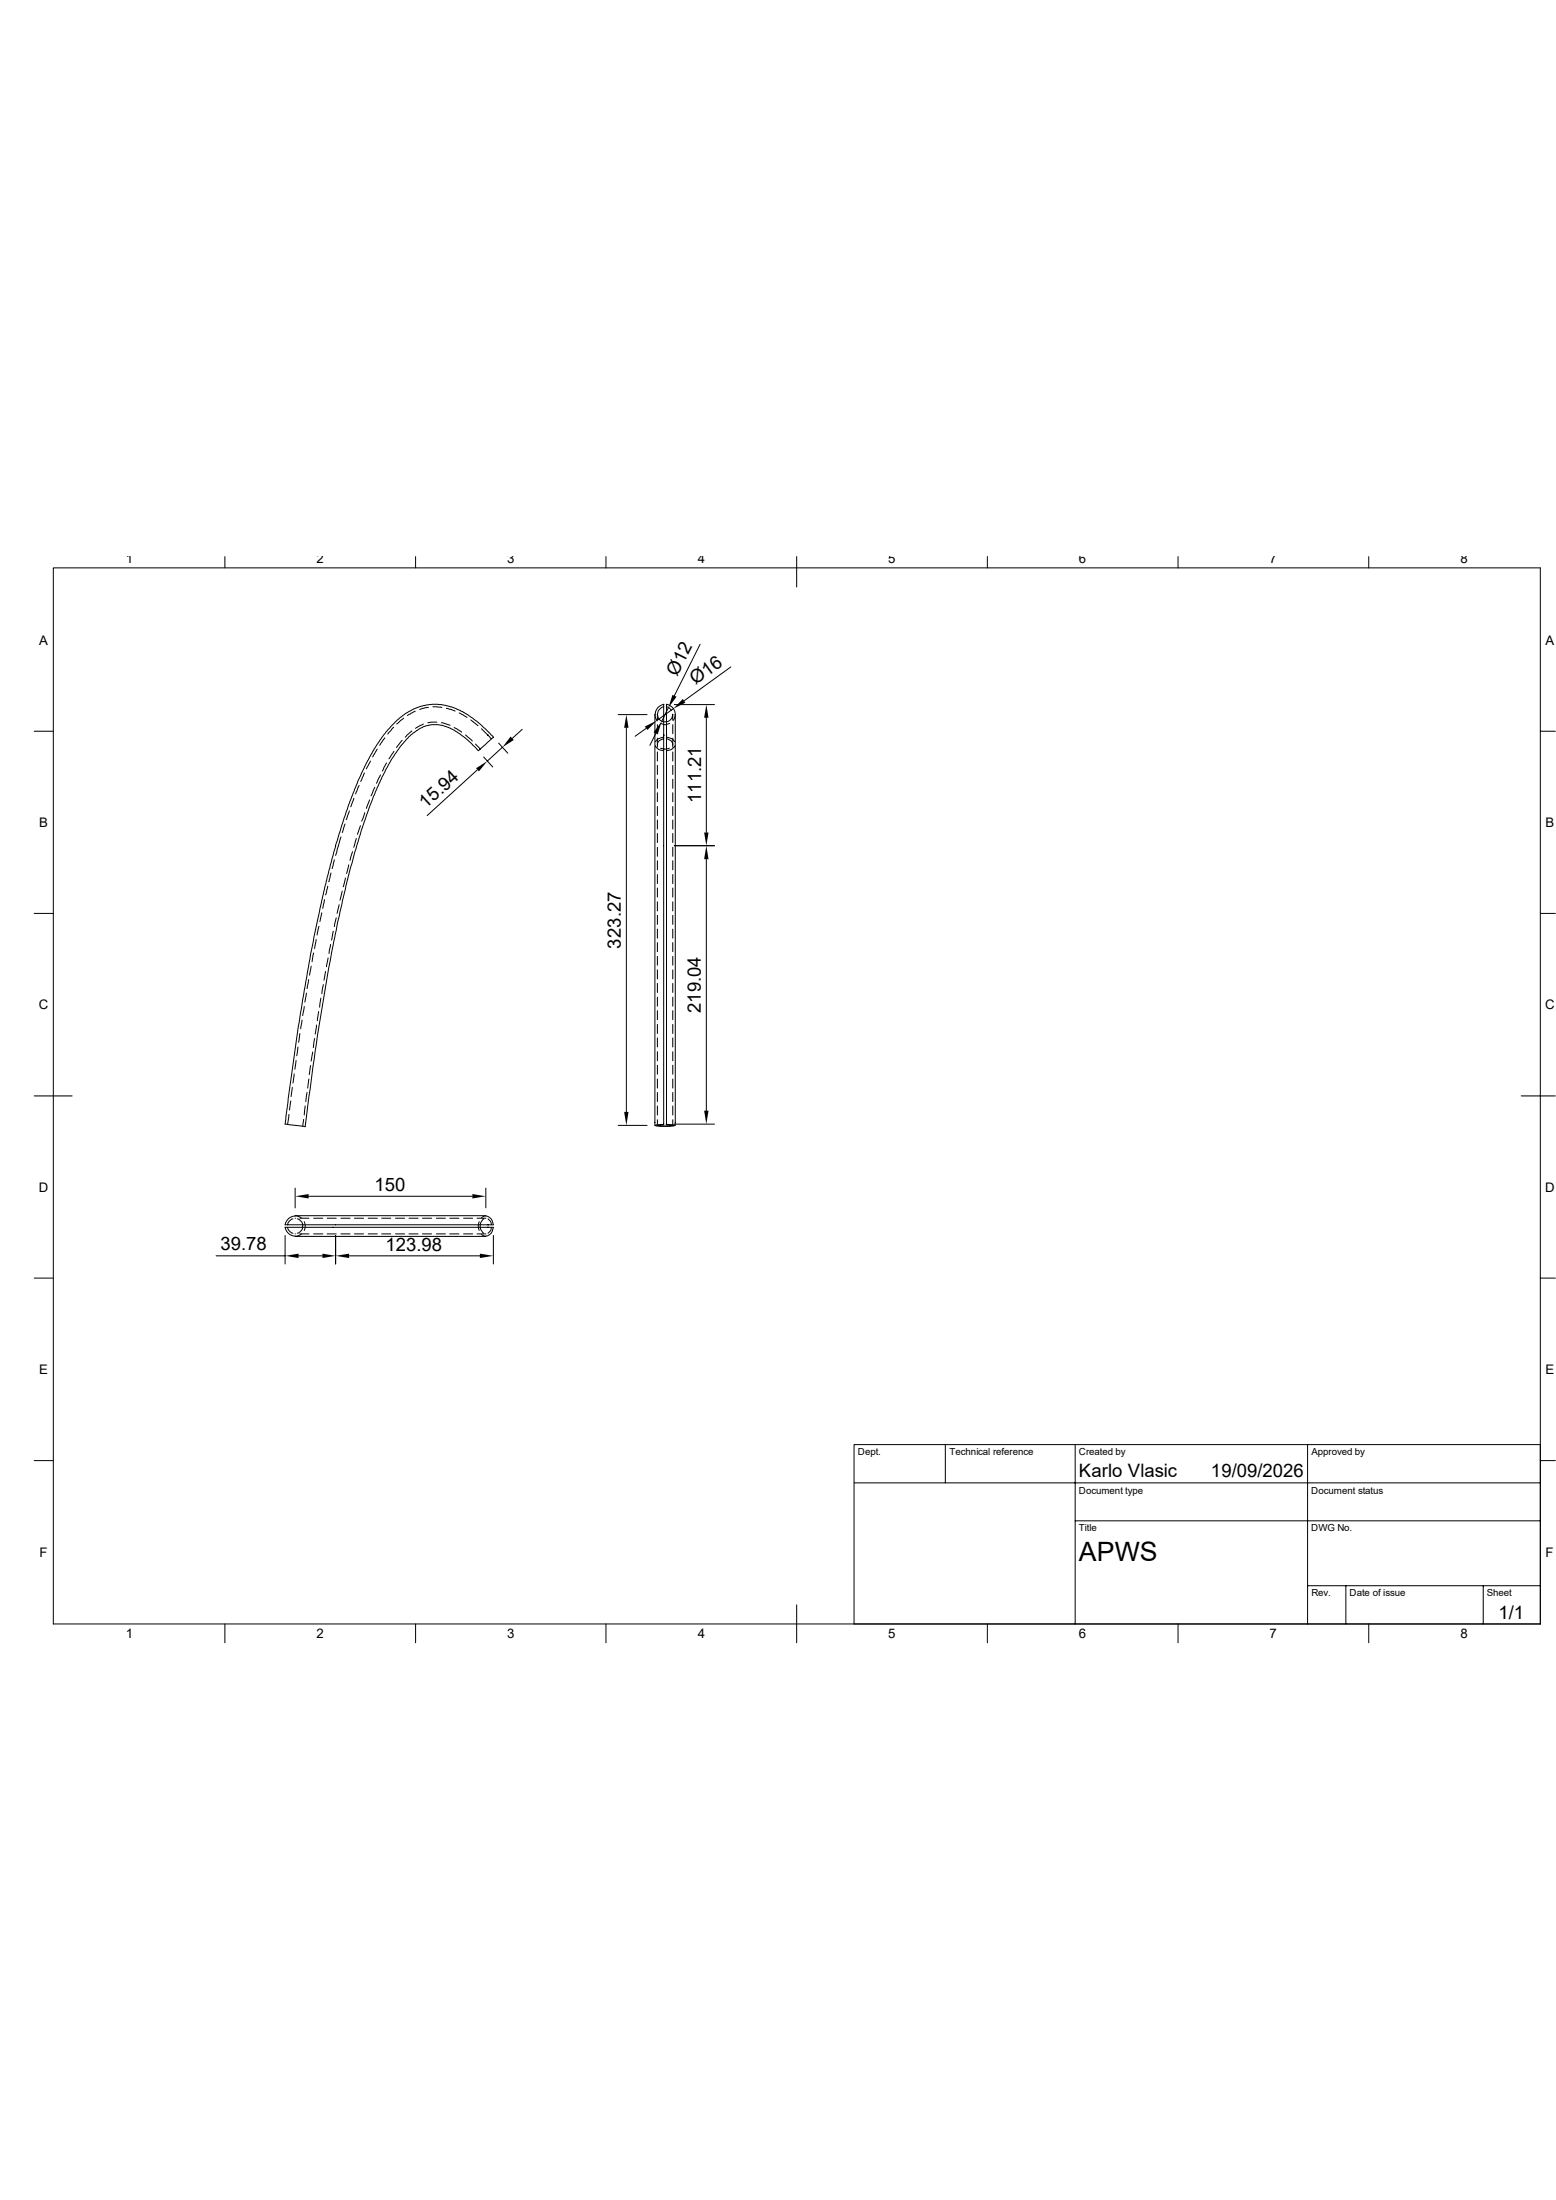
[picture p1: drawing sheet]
<svg xmlns="http://www.w3.org/2000/svg" width="210mm" height="297mm" viewBox="0 0 210 297" stroke-linecap="round" stroke-linejoin="round" font-family="sans-serif">
<g fill="none" stroke="#000" stroke-width=".13">
<path d="M7.2 76.7h200.7v142.5h-200.7zM30.4 75.1v1.6M56.1 75.1v1.6M81.8 75.1v1.6M107.5 75.1v4.1M133.3 75.1v1.6M159 75.1v1.6M184.7 75.1v1.6M4.6 98.7h2.6M51.9 99.6l-.6 1M52.8 98l1.3-1.2 .7-.5 1.1-.6 1.4-.5a8.1 8.1 0 0 1 6.5 1.8l1.1 .8 1.7 1.7-2 1.8a10.6 10.6 0 0 0-4.6-3.3 4.5 4.5 0 0 0-4.4 1.1l-.4 .3-1.1 1.3a34 34 0 0 0-4.7 9.5l-.6 1.9-1.5 5-1.8 8a369.5 369.5 0 0 0-4.4 27l-2.6-.3 1.8-13.2 1.6-9.7 1.3-6.2 1-4.3 1.2-4.6 1.3-4.2 1.2-3.1 1.3-3 1.3-2.4 1.3-1.9zM53.1 98.2l-.8 .9"/>
<path d="M54.3 99.9l-.8 1M54.5 96.9l-.9 .8M55.6 98.7l-.9 .8M56 96l-1 .6M57.1 97.7l-1 .6M57.8 95.5l-1.2 .3M58.4 95.4l1.2 .1M59 97.5l-1.3 .1M59.6 97.6l1.1 .3M60.2 95.6l1.2 .4M61.3 98.2l1 .6M62 96.3l1 .6"/>
<path d="M62.8 99.2l1 .8M63.5 97.2l1 .8M65 98.4l1.3 1.3M65.9 99.3h.1M70.5 98.5l-1.4 1.2M83.4 96.5h3.9M84.5 98.3v51.8M87.2 98.3l-1.5 1.1M88.5 99l-.8 1.6M88.7 97.3l-.2-.4-.1-.5v55.5M88.7 96.4v.8M88.7 97.8v1.3"/>
<path d="M88.7 99.7v1.2M89.2 97.7a1.08 1.08 0 0 0 1.2 0M89.6 95.1v56.7l-1.2 .1 .7 .2h1.3l.7-.2-1.2-.1M89.6 99.5l-.7 .2-.4 .4M89.6 99.7a.79 .79 0 0 0-.8 .9M89.6 95.4a1.03 1.03 0 0 0-.9 1 1.03 1.03 0 0 0 .9 1.1M89.6 95.1a1.39 1.39 0 0 0-1.2 1.3M89.6 99.2v.1M90 99.5l.7 .2 .4 .4M90 99.7a.79 .79 0 0 1 .8 .9M90 95.4l.3 .1 .3 .4M90 99.2v.1"/>
<path d="M90.2 95.5l-.9 1.9M90.8 97.2v-.8a1.02 1.02 0 0 1-1.2 1.1M90.8 97.8v1.3M90.8 99.7v1.2M90.9 95.7l-2.3 1.6M91 95.1h5.4M91.1 96.4v.5l-.3 .4M91.1 96.4a1.39 1.39 0 0 0-1.1-1.3v56.7M91.1 96.4v55.5M94.5 87l-3.5 6.9M95.3 96.9v15.5M98.6 90l-6.3 4.6"/>
<path d="M207.9 98.7h2M44.2 119.6l-.3 1.2M44.7 117.9l-.3 1.1M45.1 116.1l-.3 1.2M46 113l-.7 2.5M46.6 111.3l-.4 1.1M46.6 118.5l-.3 1.2M47.1 116.8l-.3 1.1M47.2 109.5l-.5 1.2M47.6 115l-.4 1.2M47.8 107.8l-.5 1.1M48.1 113.2l-.3 1.2"/>
<path d="M48.5 106l-.5 1.2M48.6 111.5l-.3 1.1M49.2 104.4l-.5 1.1M49.2 109.7l-.4 1.2M49.9 108l-.5 1.1M50 102.7l-.6 1.1M50.6 106.3l-.5 1.1M50.9 101.1l-.6 1.1M51.4 104.6l-.6 1.1M52.2 103l-.6 1.1M53.2 101.4l-.7 1M64.2 100.5l.6 .6"/>
<path d="M64.4 103.9l-6.7 6.2M65.3 102.2l1.2 1.3M67.3 100.3l1.2 1.4M67.8 100.9l-2 1.8M88.5 100.7l.1 .2a1.23 1.23 0 0 0 .9 .4M88.7 101.5v1.2M88.7 103.3v1.3M88.7 105.2v1.2M88.7 107v1.2M88.7 108.9v1.2M88.7 110.7v1.2M88.7 112.5v1.2"/>
<path d="M88.7 114.4v1.2M88.7 116.2v1.2M88.7 118.1v1.2M88.7 119.9v1.2M89.2 101l.5 .1 .6-.1M90.8 101.5v1.2M90.8 103.3v1.3M90.8 105.2v1.2M90.8 107v1.2M90.8 108.9v1.2M90.8 110.7v1.2M90.8 112.5v1.2"/>
<path d="M90.8 114.4v1.2M90.8 116.2v1.2M90.8 118.1v1.2M90.8 119.9v1.2M91 114.2h5.4M91.1 100.7l-.1 .2a1.23 1.23 0 0 1-.9 .4M95.3 116v33.9M4.6 123.3h2.6M40.5 139.5l-.2 1.2M40.8 137.7l-.2 1.2M41.1 135.9l-.2 1.2M41.4 134.1l-.3 1.2"/>
<path d="M41.7 132.2l-.3 1.3M42 130.4l-.2 1.3M42.3 128.7l-.2 1.1M42.7 126.8l-.2 1.3M42.7 138.4l-.2 1.2M43 136.6l-.2 1.2M43.1 125.1l-.3 1.1M43.3 134.7l-.2 1.3M43.4 123.2l-.2 1.2M43.6 132.9l-.2 1.3M43.8 121.5l-.2 1.1M43.9 131.1l-.2 1.2"/>
<path d="M44.3 129.3l-.2 1.2M44.6 127.5l-.2 1.2M45 125.7l-.3 1.2M45.4 123.9l-.3 1.2M45.8 122.1l-.3 1.2M46.2 120.3l-.3 1.2M88.7 121.8v1.2M88.7 123.6v1.2M88.7 125.4v1.3M88.7 127.3v1.2M88.7 129.1v1.2M88.7 130.9v1.3"/>
<path d="M88.7 132.8v1.2M88.7 134.6v1.2M88.7 136.4v1.3M88.7 138.3v1.2M90.8 121.8v1.2M90.8 123.6v1.2M90.8 125.4v1.3M90.8 127.3v1.2M90.8 129.1v1.2M90.8 130.9v1.3M90.8 132.8v1.2M90.8 134.6v1.2"/>
<path d="M90.8 136.4v1.3M90.8 138.3v1.2M207.9 123.3h2M4.6 148h5.1M39 150.5l-.2 1.3M39.2 148.6l-.1 1.3M39.5 146.8l-.2 1.2M39.7 145l-.2 1.2M40 143.2l-.2 1.2M40.2 141.4l-.2 1.1M41 151.1l-.1 1M41.2 149.3l-.1 1.2"/>
<path d="M41.4 147.5l-.1 1.2M41.7 145.7l-.2 1.2M41.9 143.8l-.2 1.3M42.2 142l-.2 1.3M42.5 140.2l-.2 1.2M83.4 151.9h3.9M88.7 140.1v1.3M88.7 142v1.2M88.7 143.8v1.2M88.7 145.7v1.2M88.7 147.5v1.2M88.7 149.3v1.2"/>
<path d="M88.7 151.2v.7M89.6 151.8l-.9 .1 .5 .1 1.6-.1-.9-.1M90.8 140.1v1.3M90.8 142v1.2M90.8 143.8v1.2M90.8 145.7v1.2M90.8 147.5v1.2M90.8 149.3v1.2M90.8 151.2v.7M91 151.8h5.4M205.3 148h4.6M4.6 172.6h2.6"/>
<path d="M29.2 169.5h9.3M38.5 166.8v3.8M38.8 165.7l.1 .4 .6 .4M39.5 164.5l-.6 .5-.1 .4M39.8 164.2a1.39 1.39 0 0 0-1.3 1.2h27.4M39.8 166.9a1.39 1.39 0 0 1-1.3-1.2h28.1a1.17 1.17 0 0 1-1 1.2M39.8 164.5h.1M39.8 166.6h.1M39.8 160.4v2.7M40.1 164.5a1.02 1.02 0 0 1 .8 1 1.02 1.02 0 0 1-.8 1M40.3 169.5h3.2M40.5 164.5h1.2"/>
<path d="M40.5 166.6h1.2M40.7 166.6l-.1 .1-.8 .2h25.8l-.6-.2M41.1 164.9l.1 .5-.1 .7M41.7 161.5h22.1M42.3 164.5h1.3M42.3 166.6h1.3M44.2 164.5h1.2M44.2 166.6h1.2M45.3 166.8v3.8M46 164.5h1.2M46 166.6h1.2M47.1 169.5h17.7"/>
<path d="M47.8 164.5h1.3M47.8 166.6h1.3M49.7 164.5h1.2M49.7 166.6h1.2M51.5 164.5h1.2M51.5 166.6h1.2M53.4 164.5h1.2M53.4 166.6h1.2M55.2 164.5h1.2M55.2 166.6h1.2M57 164.5h1.3M57 166.6h1.3"/>
<path d="M58.9 164.5h1.2M58.9 166.6h1.2M60.7 164.5h1.2M60.7 166.6h1.2M62.6 164.5h1.2M62.6 166.6h1.2M64.4 164.5h1.2M64.4 166.6h1.2M64.7 164.9l-.1 .5 .1 .7M65 164.4l.6-.3h-25.8l.5 .2 .4 .2M65.3 164.5a1.25 1.25 0 0 0 0 2M65.6 164.2a1.17 1.17 0 0 1 1 1.2h-.7"/>
<path d="M65.6 160.4v2.7M65.8 165.4h.1M65.8 165.7h.1M65.9 164.5l.4 .5v.4M65.9 165.4h.1M66.3 165.7v.4l-.4 .4M66.6 166.8v3.8M207.9 172.6h2M4.6 197.2h2.6M127.6 195v5.2M145.1 195v24.2M176.5 195v24.2"/>
<path d="M207.9 195h-92.6v24.2M207.9 197.2h2M30.4 219.2v2.6M56.1 219.2v2.6M81.8 219.2v2.6M107.5 216.7v5.1M115.3 200.2h92.6M133.3 219.2v2.6M145.1 205.3h62.8M159 219.2v2.6M176.5 214.1h31.4M181.7 214.1v5.1"/>
<path d="M184.7 219.2v2.6M200.2 214.1v5.1"/>
</g>
<g fill="#000">
<path d="M68.9 99.4l.4 .5-1.5 1zM84.5 96.5l.3 1.8h-.6zM87 98.1l1.6-.8-1.2 1.3zM89.3 97.4l-.5 1.7-.6-.3zM90.8 93.8l.5 .3-1.1 1.4zM92.2 94.4l.3 .5-1.6 .8zM95.3 95.1l.3 1.8h-.6zM64.3 103.7l1.5-1-1.2 1.4zM95.3 114.2l.3 1.8h-.6zM95 112.4h.6l-.3 1.8zM84.2 150.1h.6l-.3 1.8zM95 149.9h.6l-.3 1.9z"/>
<path d="M38.5 169.5l1.8-.3v.6zM39.8 161.5l1.9-.3v.6zM43.5 169.2l1.8 .3-1.8 .3zM45.3 169.5l1.8-.3v.6zM63.8 161.2l1.8 .3-1.8 .3zM64.8 169.2l1.8 .3-1.8 .3z"/>
</g>
<text font-size="3.6" x="145.6" y="210.7">APWS</text>
<g font-size="2.5">
<text x="91.4" y="91.4" transform="rotate(-63 91.4 91.4)">Ø12</text>
<text x="93.9" y="92.5" transform="rotate(-36 93.9 92.5)">Ø16</text>
<text x="57.5" y="109.2" transform="rotate(-42 57.5 109.2)">15.94</text>
<text x="94.6" y="108.4" transform="rotate(-90 94.6 108.4)">111.21</text>
<text x="83.8" y="128.1" transform="rotate(-90 83.8 128.1)">323.27</text>
<text x="94.6" y="136.8" transform="rotate(-90 94.6 136.8)">219.04</text>
<text x="50.5" y="160.7">150</text>
<text x="29.8" y="168.8">39.78</text>
<text x="52" y="168.8">123.98</text>
<text x="145.6" y="199.4">Karlo Vlasic</text>
<text x="163.4" y="199.4">19/09/2026</text>
<text x="202.3" y="218.5">1/1</text>
</g>
<g font-size="1.8">
<text x="17" y="76">1</text>
<text x="42.7" y="76">2</text>
<text x="68.5" y="76">3</text>
<text x="94.2" y="76">4</text>
<text x="119.9" y="76">5</text>
<text x="145.6" y="76">6</text>
<text x="171.4" y="76">7</text>
<text x="197.1" y="76">8</text>
<text x="5.3" y="87">A</text>
<text x="208.6" y="87">A</text>
<text x="5.3" y="111.7">B</text>
<text x="208.6" y="111.7">B</text>
<text x="5.2" y="136.3">C</text>
<text x="208.5" y="136.3">C</text>
<text x="5.2" y="160.9">D</text>
<text x="208.5" y="160.9">D</text>
<text x="5.3" y="185.5">E</text>
<text x="208.6" y="185.5">E</text>
<text x="5.3" y="210.1">F</text>
<text x="208.6" y="210.1">F</text>
<text x="17" y="221.1">1</text>
<text x="42.7" y="221.1">2</text>
<text x="68.4" y="221.1">3</text>
<text x="94.2" y="221.1">4</text>
<text x="119.9" y="221.1">5</text>
<text x="145.6" y="221.1">6</text>
<text x="171.4" y="221.1">7</text>
<text x="197.1" y="221.1">8</text>
</g>
<g font-size="1.3">
<text x="115.8" y="196.5">Dept.</text>
<text x="128.1" y="196.5">Technical reference</text>
<text x="145.6" y="196.5">Created by</text>
<text x="177" y="196.5">Approved by</text>
<text x="145.6" y="201.6">Document type</text>
<text x="177" y="201.6">Document status</text>
<text x="145.6" y="206.8">Title</text>
<text x="177" y="206.8">DWG No.</text>
<text x="177" y="215.5">Rev.</text>
<text x="182.2" y="215.5">Date of issue</text>
<text x="200.7" y="215.5">Sheet</text>
</g>
</svg>
